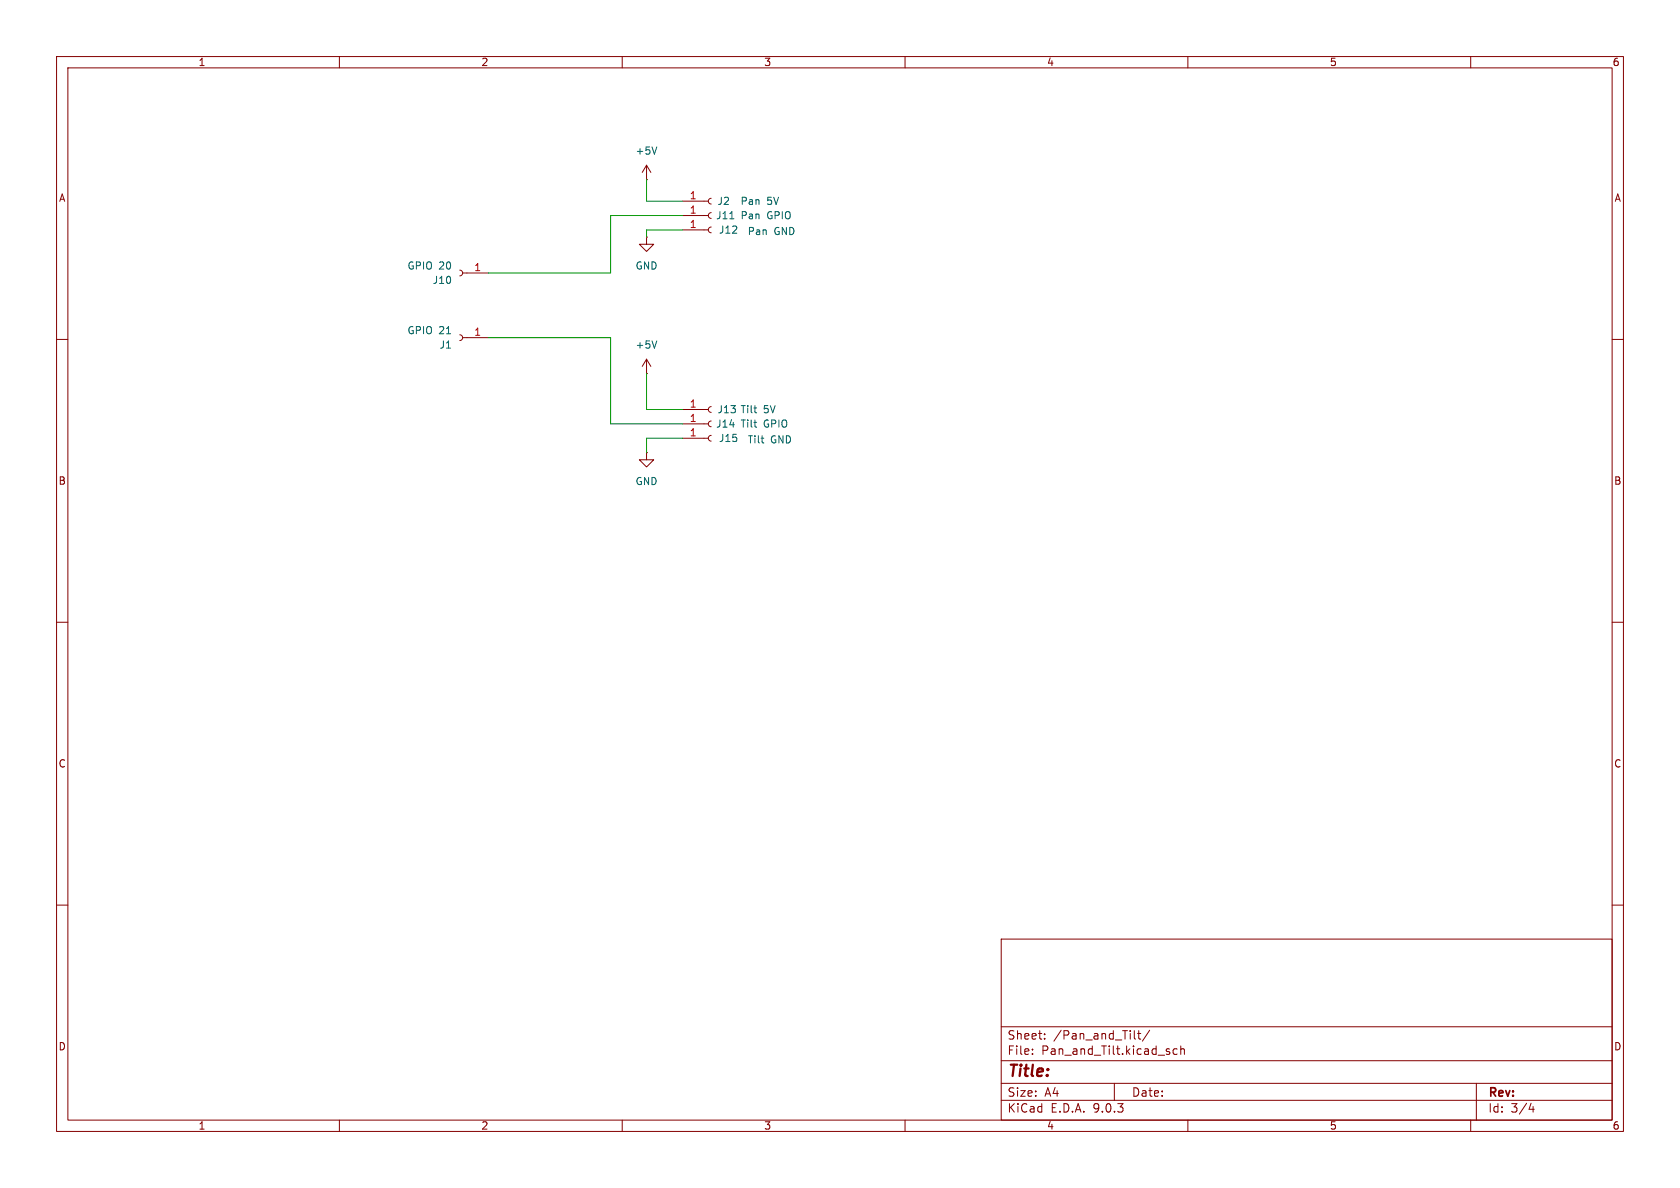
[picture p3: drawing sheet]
<svg xmlns="http://www.w3.org/2000/svg" width="297mm" height="210mm" viewBox="0 0 297 210" stroke-linecap="round" stroke-linejoin="round" font-family="sans-serif">
<g fill="none" stroke="#840000" stroke-width=".18">
<path d="M10 10h277v190h-277zM12 12h273v186h-273zM60 10v2M110 10v2M160 10v2M210 10v2M260 10v2M114.3 31.8h.1M114.3 29.2l-.8 1.3M114.3 29.2l.8 1.3M114.3 29.2v2.6M120.6 38.1h4.6"/>
<path d="M120.6 35.6h4.6M125.7 37.6l-.3 .1-.2 .4 .2 .4 .3 .1M125.7 35.1l-.3 .1-.2 .4 .2 .3 .3 .2M81.3 47.8l.3 .1 .2 .4-.2 .3-.3 .2M81.3 59.2l.3 .1 .2 .4-.2 .3-.3 .2M81.8 48.3h4.6M81.8 59.7h4.6M114.3 41.9v1.3h1.3l-1.3 1.3-1.3-1.3h1.3M114.3 41.9h.1M120.6 40.6h4.6M125.7 40.1l-.3 .2-.2 .3 .2 .4 .3 .1M10 60h2"/>
<path d="M114.3 66h.1M114.3 63.5v2.5M114.3 63.5l-.8 1.3M114.3 63.5l.8 1.3M120.6 72.4h4.6M120.6 74.9h4.6M120.6 77.5h4.6M125.7 71.9l-.3 .1-.2 .4 .2 .3 .3 .2M125.7 74.4l-.3 .2-.2 .3 .2 .4 .3 .1M125.7 77l-.3 .1-.2 .4 .2 .3 .3 .2M285 60h2M114.3 80v1.3h1.3l-1.3 1.3-1.3-1.3h1.3"/>
<path d="M114.3 80h.1M10 110h2M285 110h2M10 160h2M177 166h108v32h-108zM285 160h2M60 198v2M110 198v2M160 198v2M177 194.5h108M177 191.5h108M177 187.5h108"/>
<path d="M177 181.5h108M182.5 186.3v.1M182.5 185.5v.1M184.7 183.6v.1M184.7 182.8v.1M197 191.5v3M200.5 182.2v1.3l.2 .2M201.1 182.7h.6M201.3 182.2v1.3l.4 .2M203.2 182.1l-1.2 2M208.1 185.5l-.4-.1-.3 .3v.4l.1 .2h.6M208.7 185.5l.3-.1 .3 .1 .1 .9"/>
<path d="M208.7 184.9v1.5M210 198v2M260 198v2M261 191.5v6.5M270.7 195l-.4 1.1h.9M271 195.6v1"/>
</g>
<path d="M116.1 26l-.4 1.2M129 38.7h.7M116.1 60.3l-.4 1.2M133.3 72.1h.5M133.3 74.7h.5M133.6 73h.2M133.6 75.5h.2M134.5 77.5h.5M134.9 78.3h.1" fill="none" stroke="#006464" stroke-width=".18"/>
<path d="M114.3 31.8v3.8h6.3M120.6 38.1h-12.7v10.2h-21.5M86.4 59.7h21.5v15.2h12.7M120.6 40.6h-6.3v1.3M114.3 66v6.4h6.3M120.6 77.5h-6.3v2.5" fill="none" stroke="#009600" stroke-width=".18"/>
<text font-size="2.8" fill="#840000" x="178" y="190.9">Title:</text>
<g font-size="2.1" fill="#840000">
<text x="178" y="184">Sheet:</text>
<text x="186.2" y="184">/Pan_and_Tilt/</text>
<text x="178" y="186.7">File:</text>
<text x="184.1" y="186.7">Pan_and_Tilt.kicad_sch</text>
<text x="178" y="196.9">KiCad</text>
<text x="178" y="194.1">Size:</text>
<text x="184.7" y="194.1">A4</text>
<text x="185.7" y="196.9">E.D.A.</text>
<text x="193.3" y="196.9">9.0.3</text>
<text x="200" y="194.1">Date:</text>
<text x="263" y="194.3">Rev:</text>
<text x="263" y="196.9">Id:</text>
<text x="267.1" y="196.9">3/4</text>
</g>
<g font-size="1.8" fill="#840000">
<text x="35" y="11.9">1</text>
<text x="85" y="11.9">2</text>
<text x="135" y="11.9">3</text>
<text x="185" y="11.9">4</text>
<text x="235" y="11.9">5</text>
<text x="285" y="11.9">6</text>
<text x="10.3" y="35.9">A</text>
<text x="285.3" y="35.9">A</text>
<text x="10.3" y="85.9">B</text>
<text x="285.3" y="85.9">B</text>
<text x="10.3" y="135.9">C</text>
<text x="285.3" y="135.9">C</text>
<text x="10.3" y="185.9">D</text>
<text x="285.3" y="185.9">D</text>
<text x="35" y="199.9">1</text>
<text x="85" y="199.9">2</text>
<text x="135" y="199.9">3</text>
<text x="185" y="199.9">4</text>
<text x="235" y="199.9">5</text>
<text x="285" y="199.9">6</text>
</g>
<g font-size="1.8" fill="#006464">
<text x="112.3" y="27.5">+5V</text>
<text x="126.5" y="39">J11</text>
<text x="126.8" y="36.4">J2</text>
<text x="127" y="41.5">J12</text>
<text x="130.8" y="39">Pan</text>
<text x="130.8" y="36.4">Pan</text>
<text x="132.1" y="41.8">Pan</text>
<text x="135.6" y="39">GPIO</text>
<text x="135.6" y="36.4">5V</text>
<text x="136.8" y="41.8">GND</text>
<text x="71.9" y="47.9">GPIO 20</text>
<text x="112.3" y="47.9">GND</text>
<text x="76.4" y="50.4">J10</text>
<text x="71.9" y="59.3">GPIO 21</text>
<text x="77.6" y="61.8">J1</text>
<text x="112.3" y="61.8">+5V</text>
<text x="126.5" y="75.8">J14</text>
<text x="126.8" y="73.3">J13 Tilt</text>
<text x="130.8" y="75.8">Tilt</text>
<text x="135" y="73.3">5V</text>
<text x="135" y="75.8">GPIO</text>
<text x="127" y="78.3">J15</text>
<text x="132.1" y="78.6">Tilt</text>
<text x="136.2" y="78.6">GND</text>
<text x="112.3" y="86">GND</text>
</g>
<g font-size="1.8" fill="#a90000">
<text x="121.8" y="35.3">1</text>
<text x="121.8" y="37.8">1</text>
<text x="121.8" y="40.4">1</text>
<text x="83.7" y="48">1</text>
<text x="83.7" y="59.4">1</text>
<text x="121.8" y="72.1">1</text>
<text x="121.8" y="74.7">1</text>
<text x="121.8" y="77.2">1</text>
</g>
</svg>
